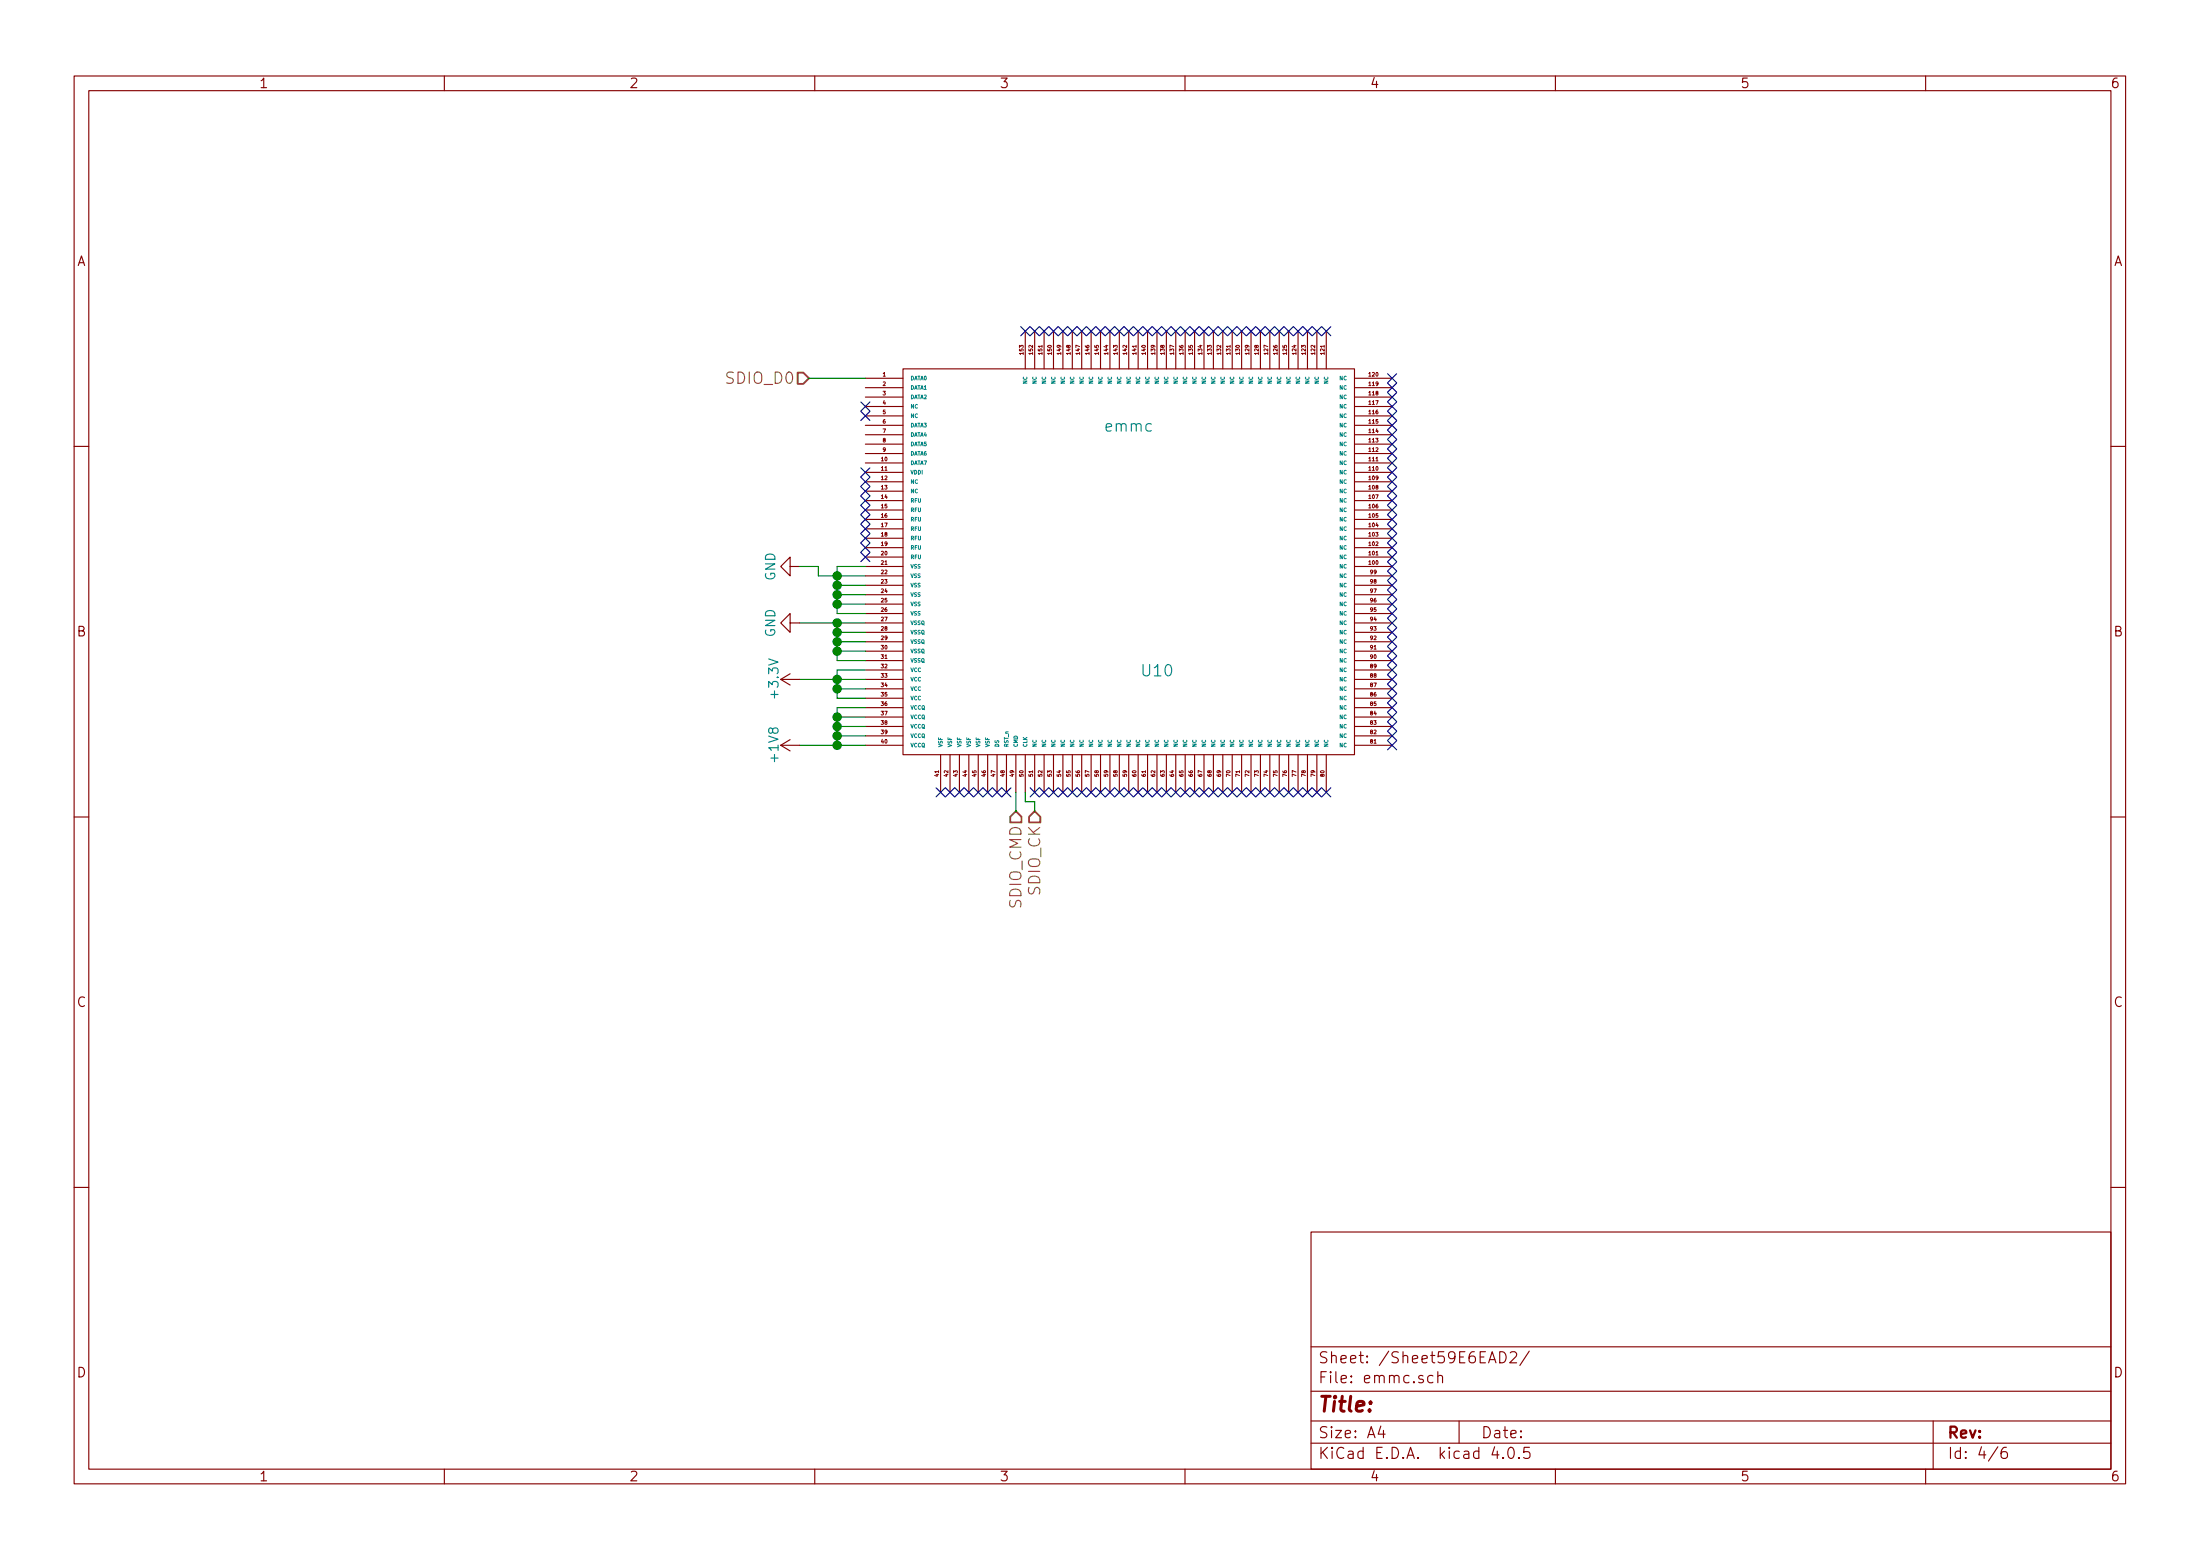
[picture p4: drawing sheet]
EESchema Schematic File Version 2
LIBS:VIM_2.1-rescue
LIBS:power
LIBS:device
LIBS:transistors
LIBS:conn
LIBS:linear
LIBS:regul
LIBS:74xx
LIBS:cmos4000
LIBS:adc-dac
LIBS:memory
LIBS:xilinx
LIBS:microcontrollers
LIBS:dsp
LIBS:microchip
LIBS:analog_switches
LIBS:motorola
LIBS:texas
LIBS:intel
LIBS:audio
LIBS:interface
LIBS:digital-audio
LIBS:philips
LIBS:display
LIBS:cypress
LIBS:siliconi
LIBS:opto
LIBS:atmel
LIBS:contrib
LIBS:valves
LIBS:stm32F405
LIBS:mpu
LIBS:68 PIN
LIBS:reugulators
LIBS:simcard
LIBS:j502
LIBS:mcugpio
LIBS:mc6o
LIBS:nup5150
LIBS:lm2596
LIBS:emmc
LIBS:TJA1042
LIBS:ufl
LIBS:ublox
LIBS:on semi op amp
LIBS:VIM_2.1-cache
EELAYER 25 0
EELAYER END
$Descr A4 11693 8268
encoding utf-8
Sheet 4 6
Title ""
Date ""
Rev ""
Comp ""
Comment1 ""
Comment2 ""
Comment3 ""
Comment4 ""
$EndDescr
$Comp
L emmc U10
U 1 1
P 5050 2250
F 0 "U10" H 6150 950 60  0000 C CNN
F 1 "emmc" H 6000 2250 60  0000 C CNN
F 2 "emmc1:eMMC2.4" H 5050 2250 60  0001 C CNN
F 3 "" H 5050 2250 60  0001 C CNN
	1    5050 2250
	1    0    0    -1  
$EndComp
Text HLabel 4300 2000 0    60   Input ~ 0
SDIO_D0
Text HLabel 5400 4300 3    60   Input ~ 0
SDIO_CMD
Text HLabel 5500 4300 3    60   Input ~ 0
SDIO_CK
NoConn ~ 7050 4200
NoConn ~ 7000 4200
NoConn ~ 6950 4200
NoConn ~ 6900 4200
NoConn ~ 6850 4200
NoConn ~ 6800 4200
NoConn ~ 6750 4200
NoConn ~ 6700 4200
NoConn ~ 6650 4200
NoConn ~ 6600 4200
NoConn ~ 6550 4200
NoConn ~ 6500 4200
NoConn ~ 6450 4200
NoConn ~ 6400 4200
NoConn ~ 6350 4200
NoConn ~ 6300 4200
NoConn ~ 6250 4200
NoConn ~ 6200 4200
NoConn ~ 6150 4200
NoConn ~ 6100 4200
NoConn ~ 6050 4200
NoConn ~ 6000 4200
NoConn ~ 5950 4200
NoConn ~ 5900 4200
NoConn ~ 5850 4200
NoConn ~ 5800 4200
NoConn ~ 5750 4200
NoConn ~ 5700 4200
NoConn ~ 5650 4200
NoConn ~ 5600 4200
NoConn ~ 5550 4200
NoConn ~ 5500 4200
NoConn ~ 5350 4200
NoConn ~ 5300 4200
NoConn ~ 5250 4200
NoConn ~ 5200 4200
NoConn ~ 5150 4200
NoConn ~ 5100 4200
NoConn ~ 5050 4200
NoConn ~ 5000 4200
NoConn ~ 7400 3950
NoConn ~ 7400 3900
NoConn ~ 7400 3850
NoConn ~ 7400 3800
NoConn ~ 7400 3750
NoConn ~ 7400 3700
NoConn ~ 7400 3650
NoConn ~ 7400 3600
NoConn ~ 7400 3550
NoConn ~ 7400 3500
NoConn ~ 7400 3450
NoConn ~ 7400 3400
NoConn ~ 7400 3350
NoConn ~ 7400 3300
NoConn ~ 7400 3250
NoConn ~ 7400 3200
NoConn ~ 7400 3150
NoConn ~ 7400 3100
NoConn ~ 7400 3050
NoConn ~ 7400 3000
NoConn ~ 7400 2950
NoConn ~ 7400 2900
NoConn ~ 7400 2850
NoConn ~ 7400 2800
NoConn ~ 7400 2750
NoConn ~ 7400 2700
NoConn ~ 7400 2650
NoConn ~ 7400 2600
NoConn ~ 7400 2550
NoConn ~ 7400 2500
NoConn ~ 7400 2450
NoConn ~ 7400 2400
NoConn ~ 7400 2350
NoConn ~ 7400 2300
NoConn ~ 7400 2250
NoConn ~ 7400 2200
NoConn ~ 7400 2150
NoConn ~ 7400 2100
NoConn ~ 7400 2050
NoConn ~ 7400 2000
NoConn ~ 7050 1750
NoConn ~ 7000 1750
NoConn ~ 6950 1750
NoConn ~ 6900 1750
NoConn ~ 6850 1750
NoConn ~ 6800 1750
NoConn ~ 6750 1750
NoConn ~ 6700 1750
NoConn ~ 6650 1750
NoConn ~ 6600 1750
NoConn ~ 6550 1750
NoConn ~ 6500 1750
NoConn ~ 6450 1750
NoConn ~ 6400 1750
NoConn ~ 6350 1750
NoConn ~ 6300 1750
NoConn ~ 6250 1750
NoConn ~ 6200 1750
NoConn ~ 6150 1750
NoConn ~ 6100 1750
NoConn ~ 6050 1750
NoConn ~ 6000 1750
NoConn ~ 5950 1750
NoConn ~ 5900 1750
NoConn ~ 5850 1750
NoConn ~ 5800 1750
NoConn ~ 5750 1750
NoConn ~ 5700 1750
NoConn ~ 5650 1750
NoConn ~ 5600 1750
NoConn ~ 5550 1750
NoConn ~ 5500 1750
NoConn ~ 5450 1750
NoConn ~ 4600 2150
NoConn ~ 4600 2200
NoConn ~ 4600 2500
NoConn ~ 4600 2550
NoConn ~ 4600 2600
NoConn ~ 4600 2650
NoConn ~ 4600 2700
NoConn ~ 4600 2750
NoConn ~ 4600 2800
NoConn ~ 4600 2850
NoConn ~ 4600 2900
NoConn ~ 4600 2950
Wire Wire Line
	4300 2000 4600 2000
Wire Wire Line
	5400 4200 5400 4300
Wire Wire Line
	5450 4200 5450 4250
Wire Wire Line
	5450 4250 5500 4250
Wire Wire Line
	5500 4250 5500 4300
Wire Wire Line
	4450 3250 4450 3000
Wire Wire Line
	4450 3000 4600 3000
Wire Wire Line
	4350 3050 4600 3050
Connection ~ 4450 3050
Wire Wire Line
	4600 3100 4450 3100
Connection ~ 4450 3100
Wire Wire Line
	4600 3150 4450 3150
Connection ~ 4450 3150
Wire Wire Line
	4600 3200 4450 3200
Connection ~ 4450 3200
Wire Wire Line
	4600 3250 4450 3250
Wire Wire Line
	4450 3300 4450 3500
Wire Wire Line
	4250 3300 4600 3300
Wire Wire Line
	4600 3350 4450 3350
Connection ~ 4450 3350
Wire Wire Line
	4600 3400 4450 3400
Connection ~ 4450 3400
Wire Wire Line
	4600 3450 4450 3450
Connection ~ 4450 3450
Wire Wire Line
	4450 3500 4600 3500
Wire Wire Line
	4450 3550 4450 3700
Wire Wire Line
	4600 3550 4450 3550
Wire Wire Line
	4250 3600 4600 3600
Connection ~ 4450 3600
Wire Wire Line
	4600 3650 4450 3650
Connection ~ 4450 3650
Wire Wire Line
	4450 3700 4600 3700
Wire Wire Line
	4450 3750 4450 3950
Wire Wire Line
	4250 3950 4600 3950
Wire Wire Line
	4450 3750 4600 3750
Wire Wire Line
	4600 3800 4450 3800
Connection ~ 4450 3800
Wire Wire Line
	4600 3850 4450 3850
Connection ~ 4450 3850
Wire Wire Line
	4600 3900 4450 3900
Connection ~ 4450 3900
Connection ~ 4450 3950
$Comp
L +1V8 #PWR040
U 1 1
P 4250 3950
F 0 "#PWR040" H 4250 3800 50  0001 C CNN
F 1 "+1V8" H 4250 4090 50  0000 C CNN
F 2 "" H 4250 3950 50  0001 C CNN
F 3 "" H 4250 3950 50  0001 C CNN
	1    4250 3950
	0    -1   -1   0   
$EndComp
$Comp
L +3.3V #PWR041
U 1 1
P 4250 3600
F 0 "#PWR041" H 4250 3450 50  0001 C CNN
F 1 "+3.3V" H 4250 3740 50  0000 C CNN
F 2 "" H 4250 3600 50  0001 C CNN
F 3 "" H 4250 3600 50  0001 C CNN
	1    4250 3600
	0    -1   -1   0   
$EndComp
$Comp
L GND #PWR042
U 1 1
P 4250 3300
F 0 "#PWR042" H 4250 3050 50  0001 C CNN
F 1 "GND" H 4250 3150 50  0000 C CNN
F 2 "" H 4250 3300 50  0001 C CNN
F 3 "" H 4250 3300 50  0001 C CNN
	1    4250 3300
	0    1    1    0   
$EndComp
$Comp
L GND #PWR043
U 1 1
P 4250 3000
F 0 "#PWR043" H 4250 2750 50  0001 C CNN
F 1 "GND" H 4250 2850 50  0000 C CNN
F 2 "" H 4250 3000 50  0001 C CNN
F 3 "" H 4250 3000 50  0001 C CNN
	1    4250 3000
	0    1    1    0   
$EndComp
Wire Wire Line
	4350 3050 4350 3000
Wire Wire Line
	4350 3000 4250 3000
Connection ~ 4450 3300
$EndSCHEMATC
